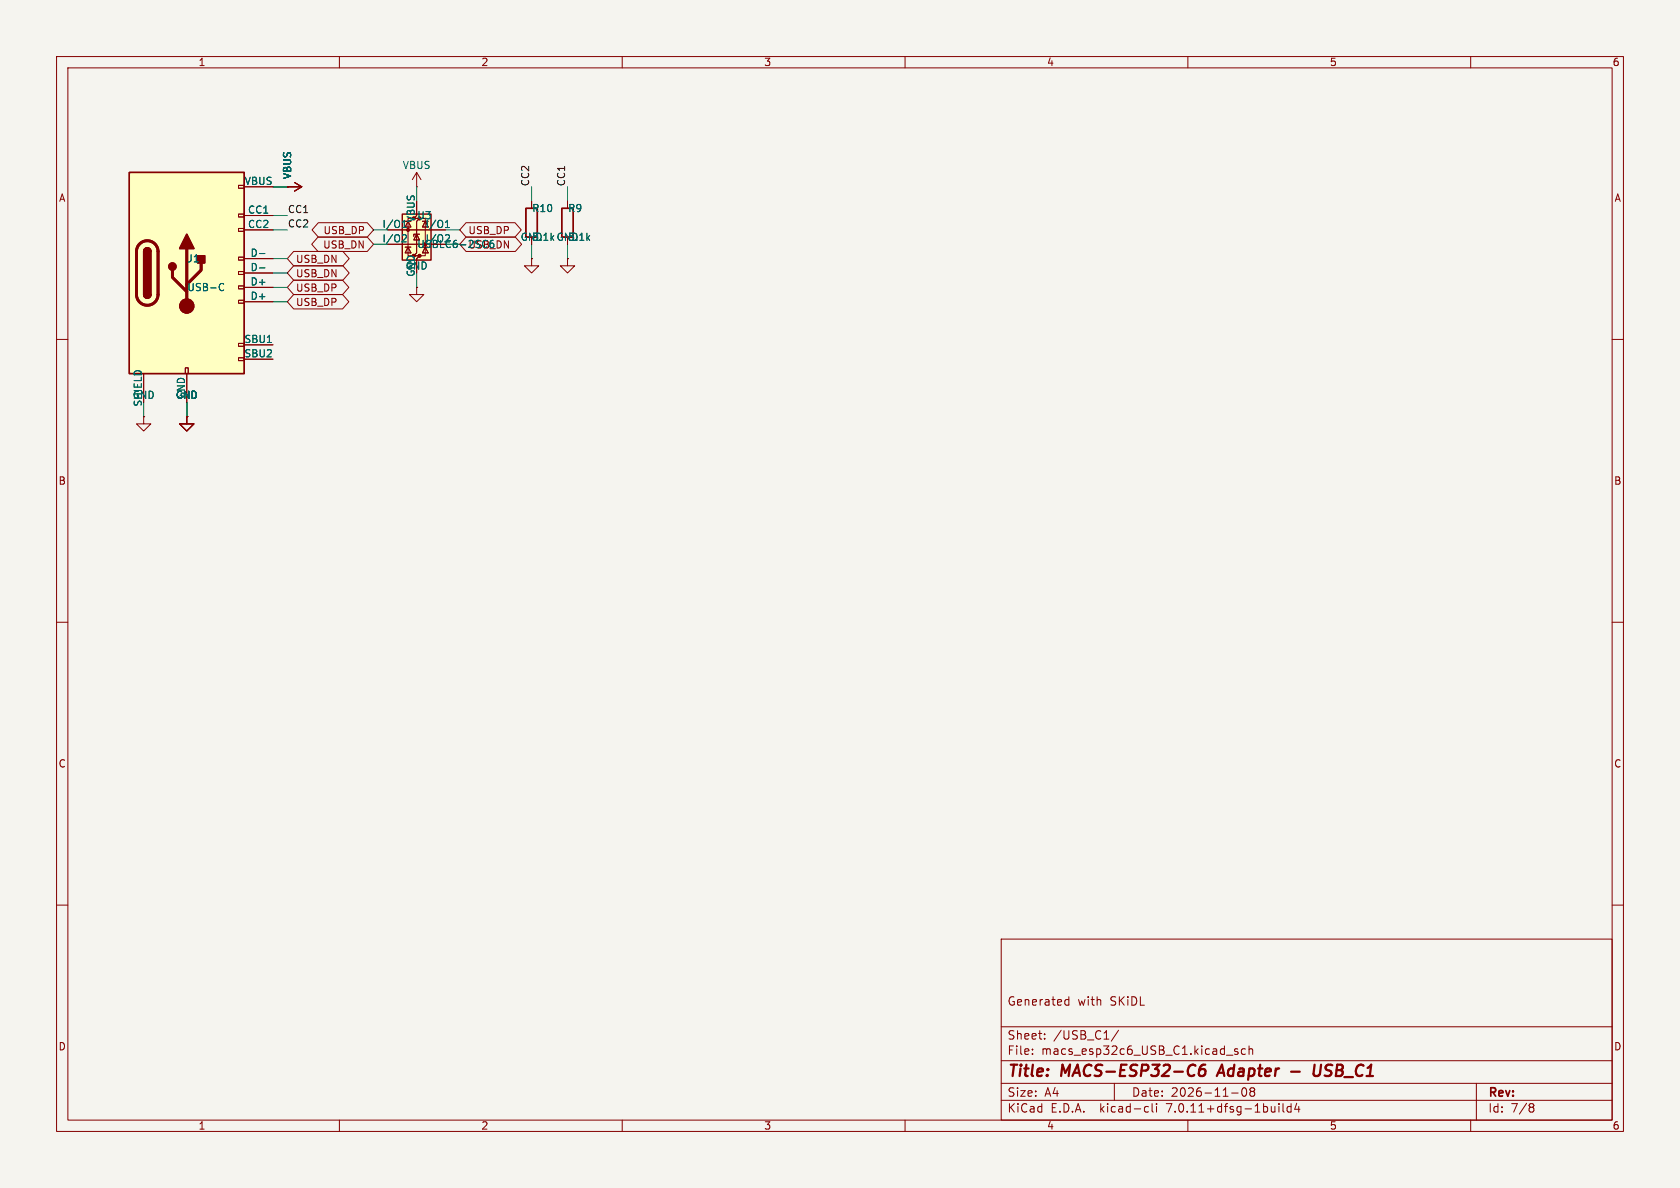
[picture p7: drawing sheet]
<svg xmlns="http://www.w3.org/2000/svg" width="297mm" height="210mm" viewBox="0 0 297 210" stroke-linecap="round" stroke-linejoin="round" font-family="sans-serif">
<path d="M0 0h297v210h-297z" fill="#f5f4ef" stroke="#f5f4ef" stroke-width=".18"/>
<g fill="none" stroke="#840000" stroke-width=".18">
<path d="M10 10h277v190h-277zM12 12h273v186h-273zM60 10v2M110 10v2M160 10v2M210 10v2M260 10v2M42.2 37.8h1v.6h-1zM42.2 32.8h1v.5h-1zM43.2 33h5.1M43.2 38.1h5.1M50.8 33h.1"/>
<path d="M50.8 33h2.5M52.1 32.3l1.2 .7M53.3 33l-1.2 .8M56.3 39.4h8.6l1.1 1.2-1.1 1.3h-8.6l-1.1-1.3zM72.1 39.1l.5 1h-1zM73.2 38.6h-1.1v6.6h1.1M73.7 33h.1M73.7 38.1l-.5 .5h1l-.5 .5v5.6l-.5 .5h1l-.5 .5M73.7 30.5l-.8 1.3M73.7 30.5v2.5M73.7 30.5l.7 1.3M74.2 38.6h1v6.6h-1"/>
<path d="M82.4 39.4h8.6l1.2 1.2-1.2 1.3h-8.6l-1.1-1.3zM94 35.6v1.2M100.3 35.6v1.2M10 60h2M42.2 53.1h1v.5h-1zM42.2 50.5h1v.6h-1zM42.2 48h1v.5h-1zM42.2 45.5h1v.5h-1zM42.2 40.4h1v.5h-1zM43.2 40.6h5.1M43.2 50.8h5.1M43.2 45.7h5.1"/>
<path d="M43.2 53.3h5.1M43.2 48.3h5.1M51.9 44.4h8.7l1.1 1.3-1.1 1.3h-8.7l-1.1-1.3zM51.9 52.1h8.7l1.1 1.2-1.1 1.3h-8.7l-1.1-1.3zM51.9 47h8.7l1.1 1.3-1.1 1.2h-8.7l-1.1-1.2zM51.9 49.5h8.7l1.1 1.3-1.1 1.3h-8.7l-1.1-1.3zM56.2 41.9h8.7l1.1 1.3-1.1 1.3h-8.7l-1.1-1.3zM71.1 43.2h5.1M71.1 40.6h5.1M71.6 43.7h1M72.1 43.7l.5 1h-1zM73.7 41.4l.5 1h-1z"/>
<path d="M73.7 50.8v1.3h1.2l-1.2 1.2-1.3-1.2h1.3M73.7 50.8h.1M74.2 41.4h-1v.4M75.2 43.7l.5 1h-1zM82.4 41.9h8.7l1.1 1.3-1.1 1.3h-8.7l-1.1-1.3zM94 45.7v1.3h1.2l-1.2 1.3-1.3-1.3h1.3M94 45.7h.1M100.3 45.7v1.3h1.3l-1.3 1.3-1.2-1.3h1.2M100.3 45.7h.1M285 60h2M25.4 73.7v1.2h1.3l-1.3 1.3-1.3-1.3h1.3M25.4 73.7h.1"/>
<path d="M25.4 66v5.1M32.8 65h.5v1h-.5zM33 73.7v1.2h1.3l-1.3 1.3-1.3-1.3h1.3M33 73.7h.1M33 66v5.1M42.2 63.2h1v.6h-1zM42.2 60.7h1v.5h-1zM43.2 61h5.1M43.2 63.5h5.1M10 110h2M285 110h2M10 160h2"/>
<path d="M285 160h2M177 166h108v32h-108zM188.4 177.6h.6M188.4 176.8h.6M189 176.2v1.5M60 198v2M110 198v2M160 198v2M177 194.5h108M177 191.5h108M177 187.5h108M177 181.5h108"/>
<path d="M182.5 186.3v.1M182.5 185.5v.1M184.7 183.6v.1M184.7 182.8v.1M197 191.5v3M197.7 182.1l-1.2 2M202.6 195.6l.4 .1M203 196.5l-.4 .1M203.7 195.1v1.3l.2 .2M204.5 195.1v.1M204.5 195.6v1M210 198v2"/>
<path d="M216.8 186.5h1.2M217.7 193.2h1.2M218.8 185.5l-.3-.1-.3 .2 .1 .2 .5 .2v.3h-.6M219.7 192.4a.81 .81 0 0 0 .3 1.4l.2-.1 .2-.5-.2-.8M220.2 185.5l-.5-.1-.2 .3v.4l.1 .2h.6M220.8 185.5l.2-.1 .4 .1 .1 .9M220.8 184.9v1.5M221 192.4v.3l.2 .2M221.2 192.9l-.2 .3v.3l.2 .3 .5-.1 .1-.2-.1-.4-.2-.2M221.2 192.9h.3M221.7 192.4l.1 .3-.3 .2M226.1 195.1v.1"/>
<path d="M226.1 195.6v1M226.8 195.1v1.3l.2 .2M228.2 195.7l-.4-.1-.3 .3v.4l.2 .2h.5M228.2 195.1v1.5M229.2 195l-.3 1.1h.9M229.6 195.6v1M260 198v2M261 191.5v6.5M270.6 195.1h.3l.3 .3-.3 .3M270.6 195.7h.3M270.9 195.7l.2 .2 .1 .4-.3 .3h-.3"/>
</g>
<path d="M211 188.2l.3 .2M211.1 190l-.1 .1M213.1 188.2a.91 .91 0 0 0-1.1 .9l-.1 .7 .2 .3a.66 .66 0 0 0 1-.3v-.4l-.1-.3a.66 .66 0 0 0-1 .3M216 188.2l-.9 2M228.3 189.4h1.5M232.4 188.2l-.2 1.6 .2 .3a.66 .66 0 0 0 .9-.3l.3-1.6" fill="none" stroke="#840000" stroke-width=".4"/>
<g fill="#ffffc2" stroke="#ffffc2" stroke-width=".18">
<path d="M71.1 37.8h5.1v8.2h-5.1z"/>
<path d="M22.9 30.5h20.3v35.5h-20.3z"/>
</g>
<g fill="#840000" stroke="#840000" stroke-width=".18">
<circle cx="72.1" cy="40.6" r=".25"/>
<circle cx="74.2" cy="45.2" r=".25"/>
<circle cx="33" cy="54.1" r="1.27"/>
</g>
<path d="M22.9 30.5h20.3v35.5h-20.3zM71.1 37.8h5.1v8.2h-5.1zM93 36.8h2v5.1h-2zM99.3 36.8h2v5.1h-2zM25.4 52.1a.64 .64 0 0 0 .6 .6 .64 .64 0 0 0 .7-.6M25.4 44.5a.64 .64 0 0 1 .6-.7 .64 .64 0 0 1 .7 .7" fill="none" stroke="#840000" stroke-width=".25"/>
<path d="M71.1 39.3l.4-.3v1.2M78.7 39.3l.4-.3v1.2M39 50.2l.3-.1 .2 .1M39.5 51.3l-.2 .1-.3-.1M45.9 44.8h.9M45.9 47.4h.9M71.1 40.2h.7M71.3 41.5l.4 .1 .1 .3-.7 .9h.7M78.7 40.2h.8M78.9 41.5l.4 .1 .2 .3-.8 .9" fill="none" stroke="#006464" stroke-width=".18"/>
<path d="M24.7 43.1a1.91 1.91 0 0 1 2.1-.4 1.91 1.91 0 0 1 1.1 1.8v7.6a1.91 1.91 0 0 1-1.9 1.9 1.91 1.91 0 0 1-1.9-1.9v-7.8l.2-.7zM30.5 47.8v1.2l2.5 2.6M33 43.9v10.2M35.6 46.5v1.3l-2.6 2.5" fill="none" stroke="#840000" stroke-width=".51"/>
<g fill="#840000" stroke="#840000" stroke-width=".25">
<path d="M25.4 52.1h1.3a.64 .64 0 0 1-.7 .6 .64 .64 0 0 1-.6-.6z"/>
<path d="M25.4 44.5h1.3v7.6h-1.3z"/>
<path d="M25.6 44a.64 .64 0 0 1 .7-.1 .64 .64 0 0 1 .4 .6h-1.3z"/>
<path d="M33 41.4l1.3 2.5h-2.6z"/>
<path d="M34.9 45.2h1.3v1.3h-1.3z"/>
<circle cx="30.5" cy="47.1" r=".63"/>
</g>
<g fill="none" stroke="#009600" stroke-width=".18">
<path d="M48.3 38.1h2.5M48.3 33h2.5M73.7 33v2.6M94 33v2.6M100.3 33v2.6M48.3 40.6h2.5M48.3 50.8h2.5M48.3 48.3h2.5M48.3 53.3h2.5M48.3 45.7h2.5M66 40.6h2.6M66 43.2h2.6"/>
<path d="M73.7 48.3v2.5M78.7 40.6h2.6M94 43.2v2.5M100.3 43.2v2.5M25.4 71.1v2.6M33 71.1v2.6"/>
</g>
<g font-size="2.8" fill="#840000">
<text x="178" y="190.9">Title:</text>
<text x="187.7" y="190.9">MACS-ESP32-C6</text>
<text x="216.3" y="190.9">Adapter</text>
<text x="234.6" y="190.9">USB_C1</text>
</g>
<g font-size="2.1" fill="#840000">
<text x="178" y="178">Generated</text>
<text x="190.5" y="178">with</text>
<text x="196.3" y="178">SKiDL</text>
<text x="178" y="184">Sheet:</text>
<text x="186.2" y="184">/USB_C1/</text>
<text x="178" y="186.7">File:</text>
<text x="184.1" y="186.7">macs_esp32c6_USB_C1.kicad_sch</text>
<text x="178" y="196.9">KiCad</text>
<text x="178" y="194.1">Size:</text>
<text x="184.7" y="194.1">A4</text>
<text x="185.7" y="196.9">E.D.A.</text>
<text x="194.6" y="196.9">kicad-cli</text>
<text x="200" y="194.1">Date:</text>
<text x="206.5" y="196.9">7.0.11+dfsg-1build4</text>
<text x="207" y="194.1">2026-11-08</text>
<text x="263" y="194.3">Rev:</text>
<text x="263" y="196.9">Id:</text>
<text x="267.1" y="196.9">7/8</text>
</g>
<g font-size="1.8" fill="#840000">
<text x="35" y="11.9">1</text>
<text x="85" y="11.9">2</text>
<text x="135" y="11.9">3</text>
<text x="185" y="11.9">4</text>
<text x="235" y="11.9">5</text>
<text x="285" y="11.9">6</text>
<text x="10.3" y="35.9">A</text>
<text x="285.3" y="35.9">A</text>
<text x="57.1" y="41.6">USB_DP</text>
<text x="82.7" y="41.6">USB_DP</text>
<text x="52.2" y="46.7">USB_DN</text>
<text x="57" y="44.1">USB_DN</text>
<text x="91.9" y="42.8">GND</text>
<text x="52.2" y="49.2">USB_DN</text>
<text x="52.2" y="51.8">USB_DP</text>
<text x="52.2" y="54.3">USB_DP</text>
<text x="10.3" y="85.9">B</text>
<text x="285.3" y="85.9">B</text>
<text x="10.3" y="135.9">C</text>
<text x="285.3" y="135.9">C</text>
<text x="10.3" y="185.9">D</text>
<text x="285.3" y="185.9">D</text>
<text x="35" y="199.9">1</text>
<text x="85" y="199.9">2</text>
<text x="135" y="199.9">3</text>
<text x="185" y="199.9">4</text>
<text x="235" y="199.9">5</text>
<text x="285" y="199.9">6</text>
</g>
<g font-size="1.8" fill="#006464">
<text x="43.2" y="32.8">VBUS</text>
<text x="51.7" y="31.8" transform="rotate(-90 51.7 31.8)">VBUS</text>
<text x="71.1" y="30.1">VBUS</text>
<text x="43.7" y="37.8">CC1</text>
<text x="43.7" y="40.4">CC2</text>
<text x="67.5" y="40.4">I/O1</text>
<text x="73.4" y="39.4" transform="rotate(-90 73.4 39.4)">VBUS</text>
<text x="73.7" y="39">U3</text>
<text x="75.1" y="40.4">I/O1</text>
<text x="94" y="37.7">R10</text>
<text x="100.3" y="37.7">R9</text>
<text x="33" y="46.6">J1</text>
<text x="44.2" y="45.5">D-</text>
<text x="67.5" y="42.9">I/O2</text>
<text x="71.6" y="47.9">GND</text>
<text x="73.7" y="44">USBLC6-2SC6</text>
<text x="75.1" y="42.9">I/O2</text>
<text x="82.7" y="44.1">USB_DN</text>
<text x="94" y="42.8">5.1k GND</text>
<text x="100.3" y="42.8">5.1k</text>
<text x="33" y="51.7">USB-C</text>
<text x="44.2" y="50.5">D+</text>
<text x="44.2" y="53.1">D+</text>
<text x="44.2" y="48">D-</text>
<text x="73.4" y="49" transform="rotate(-90 73.4 49)">GND</text>
<text x="43.1" y="60.7">SBU1</text>
<text x="43.1" y="63.2">SBU2</text>
<text x="23.4" y="70.7">GND</text>
<text x="25.1" y="72" transform="rotate(-90 25.1 72)">SHIELD</text>
<text x="31" y="70.7">GND</text>
<text x="32.8" y="70.6" transform="rotate(-90 32.8 70.6)">GND</text>
</g>
<g font-size="1.8" fill="#0f0f0f">
<text x="93.6" y="33" transform="rotate(-90 93.6 33)">CC2</text>
<text x="100" y="33" transform="rotate(-90 100 33)">CC1</text>
<text x="50.8" y="37.8">CC1</text>
<text x="50.8" y="40.3">CC2</text>
</g>
</svg>
